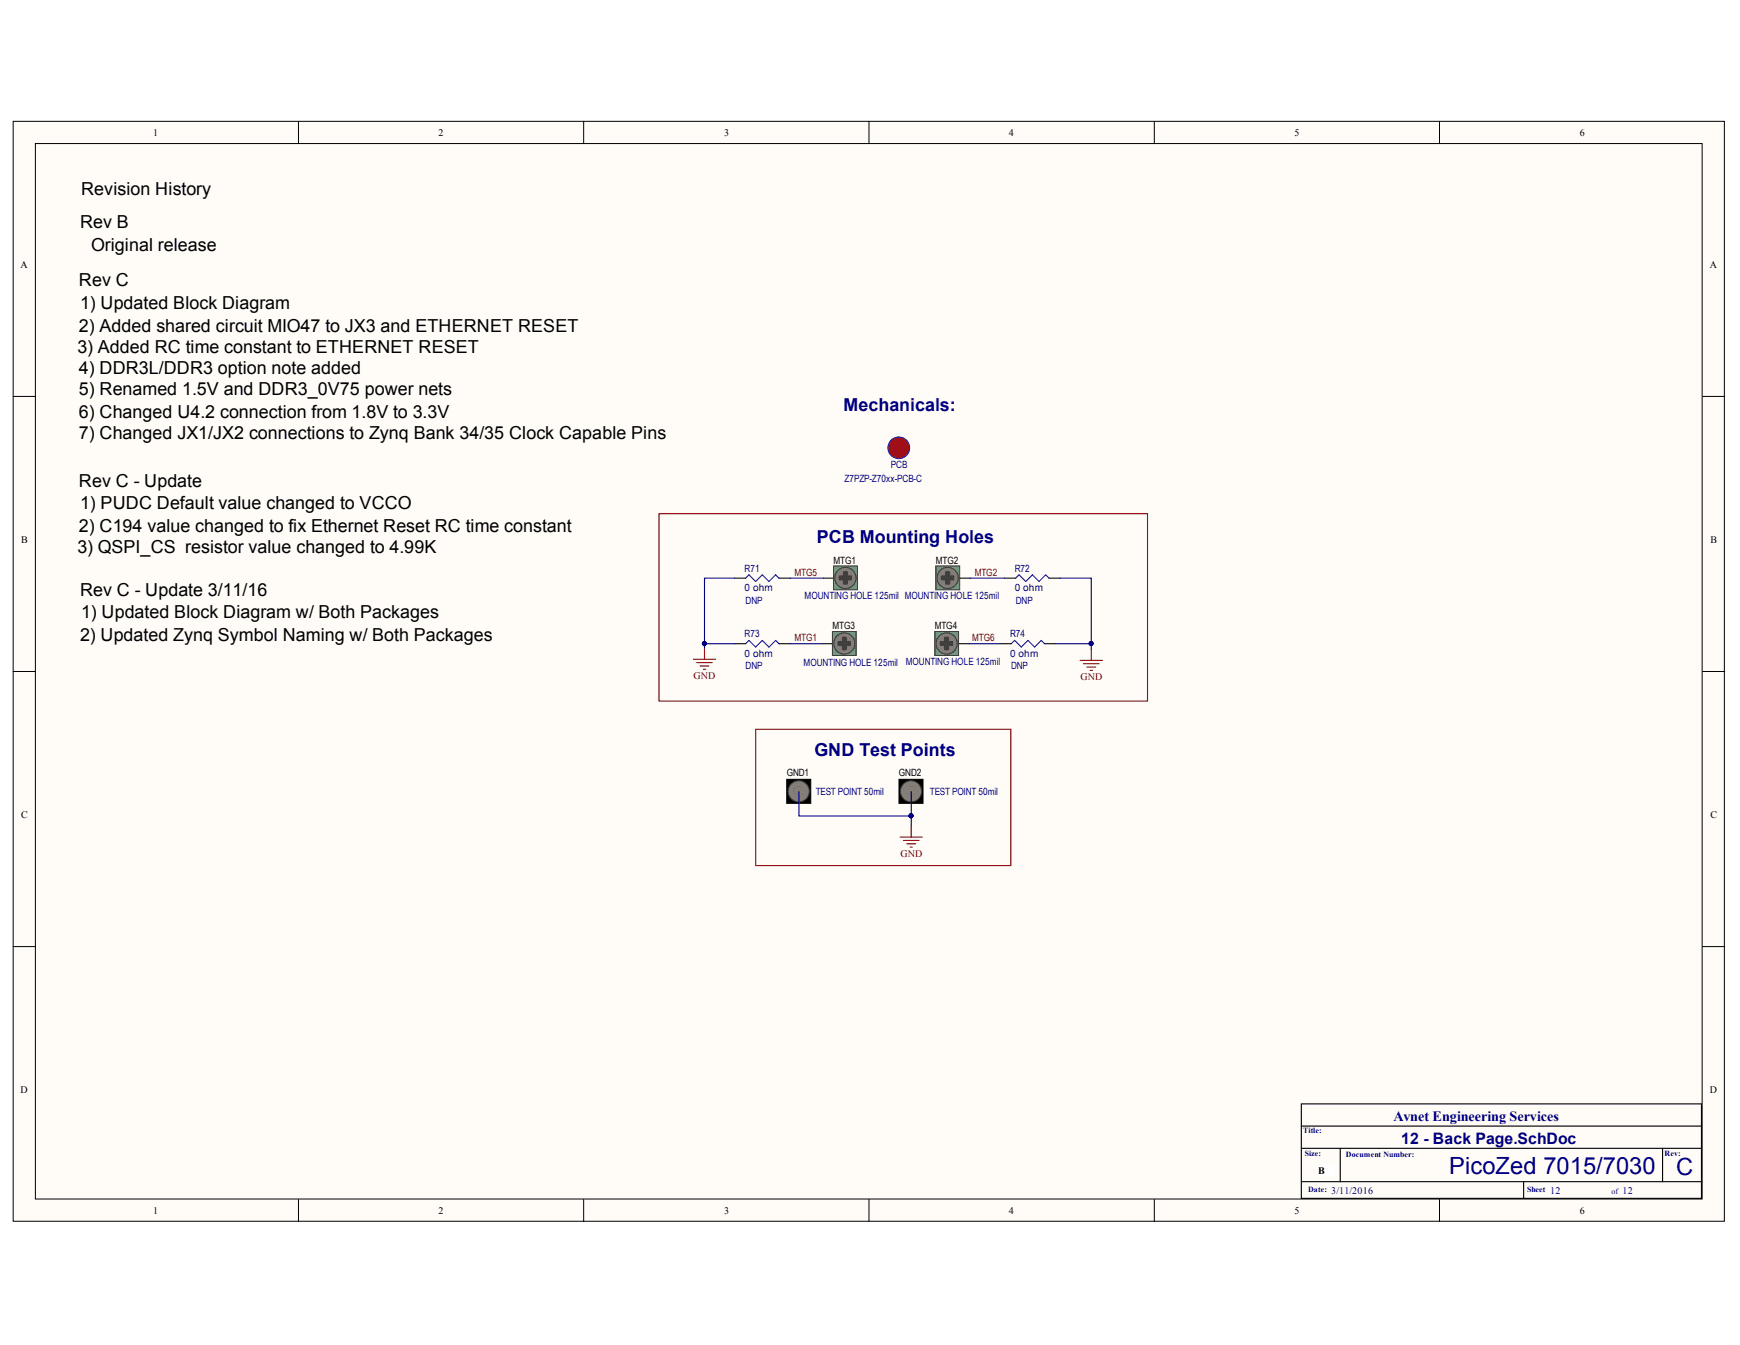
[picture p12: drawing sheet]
<svg xmlns="http://www.w3.org/2000/svg" width="279mm" height="216mm" viewBox="0 0 279 216" stroke-linecap="round" stroke-linejoin="round" font-family="sans-serif">
<g fill="#fffcf8" stroke="#000" stroke-width=".16">
<path d="M2.1 19.5h274.8v176.5h-274.8z"/>
<path d="M5.7 23h267.6v169.5h-267.6z"/>
</g>
<g fill="none" stroke="#000" stroke-width=".16">
<path d="M47.9 19.5v3.5M93.7 19.5v3.5M139.5 19.5v3.5M185.4 19.5v3.5M231.1 19.5v3.5M2.1 63.6h3.6M273.4 63.6h3.6M2.1 107.8h3.6M273.4 107.8h3.6M2.1 151.9h3.6M273.4 151.9h3.6M47.9 192.5v3.6"/>
<path d="M93.7 192.5v3.6M139.5 192.5v3.6M185.4 192.5v3.6M231.1 192.5v3.6"/>
</g>
<path d="M209 177.2h64.2v15.2h-64.2zM209 180.8h64.2M209 184.3h64.2M209 189.7h64.2M215.2 184.3v5.4M244.7 189.7v2.7M267 184.3v5.4" fill="none" stroke="#000" stroke-width=".18"/>
<path d="M211.6 187h2.6v1.7h-2.6z" fill="#fff" stroke="#fff" stroke-width=".16"/>
<circle cx="144.3" cy="71.9" r="1.74" fill="#ee0e22" stroke="#00f" stroke-width=".16"/>
<path d="M105.8 82.5h78.5v30h-78.5z" fill="none" stroke="#800000" stroke-width=".18"/>
<path d="M132.2 92.8h5.4" fill="none" stroke="#000" stroke-width=".18"/>
<path d="M133.8 90.8h3.9v3.9h-3.9z" fill="#3bb253" stroke="#443c3e" stroke-width=".16"/>
<g fill="none" stroke="#857a74" stroke-width=".89">
<circle cx="135.8" cy="92.8" r=".39"/>
<circle cx="135.8" cy="92.8" r="1.23"/>
</g>
<g fill="#443c3e" stroke="#443c3e" stroke-width=".16">
<path d="M134.6 92.4h2.4v.7h-2.4z"/>
<path d="M135.4 91.6h.7v2.4h-.7z"/>
</g>
<circle cx="135.8" cy="92.8" r="1.37" fill="none" stroke="#857a74" stroke-width=".54"/>
<circle cx="135.8" cy="92.8" r="1.7" fill="none" stroke="#443c3e" stroke-width=".16"/>
<path d="M150.4 92.8h5.4" fill="none" stroke="#000" stroke-width=".18"/>
<path d="M150.2 90.8h3.9v3.9h-3.9z" fill="#3bb253" stroke="#443c3e" stroke-width=".16"/>
<g fill="none" stroke="#857a74" stroke-width=".89">
<circle cx="152.2" cy="92.8" r=".39"/>
<circle cx="152.2" cy="92.8" r="1.23"/>
</g>
<g fill="#443c3e" stroke="#443c3e" stroke-width=".16">
<path d="M151 92.4h2.4v.7h-2.4z"/>
<path d="M151.9 91.6h.6v2.4h-.6z"/>
</g>
<circle cx="152.2" cy="92.8" r="1.37" fill="none" stroke="#857a74" stroke-width=".54"/>
<circle cx="152.2" cy="92.8" r="1.7" fill="none" stroke="#443c3e" stroke-width=".16"/>
<path d="M150.2 103.3h5.4" fill="none" stroke="#000" stroke-width=".18"/>
<path d="M150.1 101.4h3.8v3.8h-3.8z" fill="#3bb253" stroke="#443c3e" stroke-width=".16"/>
<g fill="none" stroke="#857a74" stroke-width=".89">
<circle cx="152" cy="103.3" r=".39"/>
<circle cx="152" cy="103.3" r="1.23"/>
</g>
<g fill="#443c3e" stroke="#443c3e" stroke-width=".16">
<path d="M150.8 103h2.4v.6h-2.4z"/>
<path d="M151.7 102.1h.6v2.4h-.6z"/>
</g>
<circle cx="152" cy="103.3" r="1.37" fill="none" stroke="#857a74" stroke-width=".54"/>
<circle cx="152" cy="103.3" r="1.69" fill="none" stroke="#443c3e" stroke-width=".16"/>
<path d="M132 103.3h5.4" fill="none" stroke="#000" stroke-width=".18"/>
<path d="M133.7 101.4h3.8v3.8h-3.8z" fill="#3bb253" stroke="#443c3e" stroke-width=".16"/>
<g fill="none" stroke="#857a74" stroke-width=".89">
<circle cx="135.6" cy="103.3" r=".39"/>
<circle cx="135.6" cy="103.3" r="1.23"/>
<circle cx="128.3" cy="127" r="1.23"/>
<circle cx="128.3" cy="127" r=".39"/>
<circle cx="146.3" cy="127" r=".39"/>
<circle cx="146.3" cy="127" r="1.23"/>
</g>
<g fill="#443c3e" stroke="#443c3e" stroke-width=".16">
<path d="M134.4 103h2.4v.6h-2.4z"/>
<path d="M135.3 102.1h.6v2.4h-.6z"/>
</g>
<g fill="none" stroke="#857a74" stroke-width=".54">
<circle cx="135.6" cy="103.3" r="1.37"/>
<circle cx="128.3" cy="127" r="1.37"/>
<circle cx="146.3" cy="127" r="1.37"/>
</g>
<g fill="none" stroke="#443c3e" stroke-width=".16">
<circle cx="135.6" cy="103.3" r="1.69"/>
<circle cx="128.3" cy="127" r="1.7"/>
<circle cx="146.3" cy="127" r="1.7"/>
</g>
<path d="M119.7 92.8l.6-.5 1 1 1.1-1 1.1 1 1-1 .6 .5M163.1 92.8l.5-.5 1.1 1 1.1-1 1 1 1.1-1 .5 .5M119.7 103.3l.6-.5 1 1.1 1.1-1.1 1.1 1.1 1-1.1 .6 .5M162.4 103.3l.5-.5 1.1 1.1 1.1-1.1 1 1.1 1.1-1.1 .5 .5" fill="none" stroke="#00f" stroke-width=".18"/>
<path d="M117.9 92.8h1.8M125.1 92.8h1.8M161.3 92.8h1.8M168.4 92.8h1.8M117.9 103.3h1.8M125.1 103.3h1.8M160.6 103.3h1.8M167.7 103.3h1.8M128.3 125.3v1.8M146.3 125.3v1.8" fill="none" stroke="#000" stroke-width=".18"/>
<path d="M117.9 92.8h-4.8v10.5M126.9 92.8h5.3M155.8 92.8h5.5M170.2 92.8h5v10.5M113.1 103.3h4.8M113.1 103.3v.7M126.9 103.3h5.1M155.6 103.3h5M169.5 103.3h5.7M175.2 103.3v.9M128.3 127.1v3.9h18M146.3 127.1v5.5" fill="none" stroke="#000080" stroke-width=".18"/>
<g fill="none" stroke="#800000" stroke-width=".18">
<path d="M111.3 105.8h3.6M111.9 106.4h2.5M112.4 106.9h1.4M112.9 107.4h.4M113.1 104v1.8M121.4 117.1h40.9v21.8h-40.9zM173.4 106h3.6M174 106.5h2.5M174.5 107.1h1.4M175.1 107.6h.3M175.2 104.2v1.8M144.5 134.4h3.6"/>
<path d="M145.1 134.9h2.5M145.6 135.4h1.4M146.1 136h.4M146.3 132.6v1.8"/>
</g>
<g fill="#000080" stroke="#000080" stroke-width=".16">
<circle cx="113.1" cy="103.3" r=".32"/>
<circle cx="175.2" cy="103.3" r=".32"/>
<circle cx="146.3" cy="130.9" r=".32"/>
</g>
<path d="M126.3 125.1h3.9v3.9h-3.9zM144.4 125.1h3.8v3.9h-3.8z" fill="#000" stroke="#000" stroke-width=".16"/>
<g font-size="3.8" fill="#000080">
<text x="232.7" y="188.5">PicoZed 7015/7030</text>
<text x="269.1" y="188.7">C</text>
</g>
<g font-size="2.9">
<text x="13" y="31.4">Revision History</text>
<text x="12.9" y="36.5">Rev B</text>
<text x="14.6" y="40.2">Original release</text>
<text x="12.7" y="46">Rev C</text>
<text x="12.7" y="53.3">2) Added shared circuit MIO47 to JX3 and ETHERNET RESET</text>
<text x="12.9" y="49.5">1) Updated Block Diagram</text>
<text x="12.4" y="56.7">3) Added RC time constant to ETHERNET RESET</text>
<text x="12.7" y="60.1">4) DDR3L/DDR3 option note added</text>
<text x="12.7" y="63.5">5) Renamed 1.5V and DDR3_0V75 power nets</text>
<text x="12.7" y="67">6) Changed U4.2 connection from 1.8V to 3.3V</text>
<text x="12.7" y="70.4">7) Changed JX1/JX2 connections to Zynq Bank 34/35 Clock Capable Pins</text>
<text x="12.7" y="78.1">Rev C - Update</text>
<text x="12.9" y="81.7">1) PUDC Default value changed to VCCO</text>
<text x="12.4" y="88.8">3) QSPI_CS resistor value changed to 4.99K</text>
<text x="12.7" y="85.4">2) C194 value changed to fix Ethernet Reset RC time constant</text>
<text x="12.9" y="95.6">Rev C - Update 3/11/16</text>
<text x="13" y="99.2">1) Updated Block Diagram w/ Both Packages</text>
<text x="12.9" y="102.9">2) Updated Zynq Symbol Naming w/ Both Packages</text>
</g>
<g font-size="2.9" fill="#000080">
<text x="135.5" y="65.9">Mechanicals:</text>
<text x="131.1" y="87.2">PCB Mounting Holes</text>
<text x="130.8" y="121.3">GND Test Points</text>
</g>
<text font-size="2.5" fill="#000080" x="225" y="183.6">12 - Back Page.SchDoc</text>
<text font-size="2.3" fill="#000080" x="223.7" y="179.9">Avnet Engineering Services</text>
<g font-size="1.6">
<text x="24.6" y="21.8">1</text>
<text x="70.4" y="21.8">2</text>
<text x="116.3" y="21.8">3</text>
<text x="162" y="21.8">4</text>
<text x="207.8" y="21.8">5</text>
<text x="253.7" y="21.8">6</text>
<text x="3.3" y="43">A</text>
<text x="274.6" y="43">A</text>
<text x="3.4" y="87.2">B</text>
<text x="274.6" y="87.2">B</text>
<text x="133.9" y="90.5">MTG1</text>
<text x="150.3" y="90.5">MTG2</text>
<text x="133.7" y="101">MTG3</text>
<text x="150.1" y="101">MTG4</text>
<text x="126.3" y="124.6">GND1</text>
<text x="144.3" y="124.6">GND2</text>
<text x="3.4" y="131.3">C</text>
<text x="274.6" y="131.3">C</text>
<text x="3.3" y="175.5">D</text>
<text x="274.6" y="175.5">D</text>
<text x="211.6" y="188.4">B</text>
<text x="24.6" y="194.8">1</text>
<text x="70.4" y="194.8">2</text>
<text x="116.3" y="194.8">3</text>
<text x="162" y="194.8">4</text>
<text x="207.8" y="194.8">5</text>
<text x="253.7" y="194.8">6</text>
</g>
<g font-size="1.6" fill="#000080">
<text x="135.6" y="77.3">Z7PZP-Z70xx-PCB-C</text>
<text x="143.1" y="75.1">PCB</text>
<text x="119.6" y="94.9">0 ohm</text>
<text x="119.6" y="91.8">R71</text>
<text x="162.9" y="94.9">0 ohm</text>
<text x="162.9" y="91.8">R72</text>
<text x="119.7" y="97">DNP</text>
<text x="129.2" y="96.2">MOUNTING HOLE 125mil MOUNTING HOLE 125mil</text>
<text x="163.1" y="97">DNP</text>
<text x="119.6" y="105.5">0 ohm</text>
<text x="119.6" y="102.3">R73</text>
<text x="119.7" y="107.4">DNP</text>
<text x="129" y="106.9">MOUNTING HOLE 125mil</text>
<text x="145.4" y="106.8">MOUNTING HOLE 125mil</text>
<text x="162.2" y="105.5">0 ohm</text>
<text x="162.2" y="102.3">R74</text>
<text x="162.4" y="107.4">DNP</text>
<text x="131" y="127.6">TEST POINT 50mil</text>
<text x="149.3" y="127.6">TEST POINT 50mil</text>
<text x="213.8" y="191.6">3/11/2016</text>
<text x="248.9" y="191.6">12</text>
<text x="260.5" y="191.6">12</text>
</g>
<g font-size="1.6" fill="#800000">
<text x="127.6" y="92.5">MTG5</text>
<text x="156.5" y="92.5">MTG2</text>
<text x="127.6" y="103">MTG1</text>
<text x="156.1" y="103">MTG6</text>
<text x="111.4" y="109">GND</text>
<text x="173.5" y="109.2">GND</text>
<text x="144.6" y="137.6">GND</text>
</g>
<g font-size="1.3" fill="#000080">
<text x="209.3" y="181.9">Title:</text>
<text x="209.5" y="185.6">Size:</text>
<text x="216.1" y="185.8">Document Number:</text>
<text x="267.3" y="185.6">Rev:</text>
<text x="210" y="191.4">Date:</text>
<text x="245.2" y="191.4">Sheet</text>
<text x="258.7" y="191.7">of</text>
</g>
</svg>
